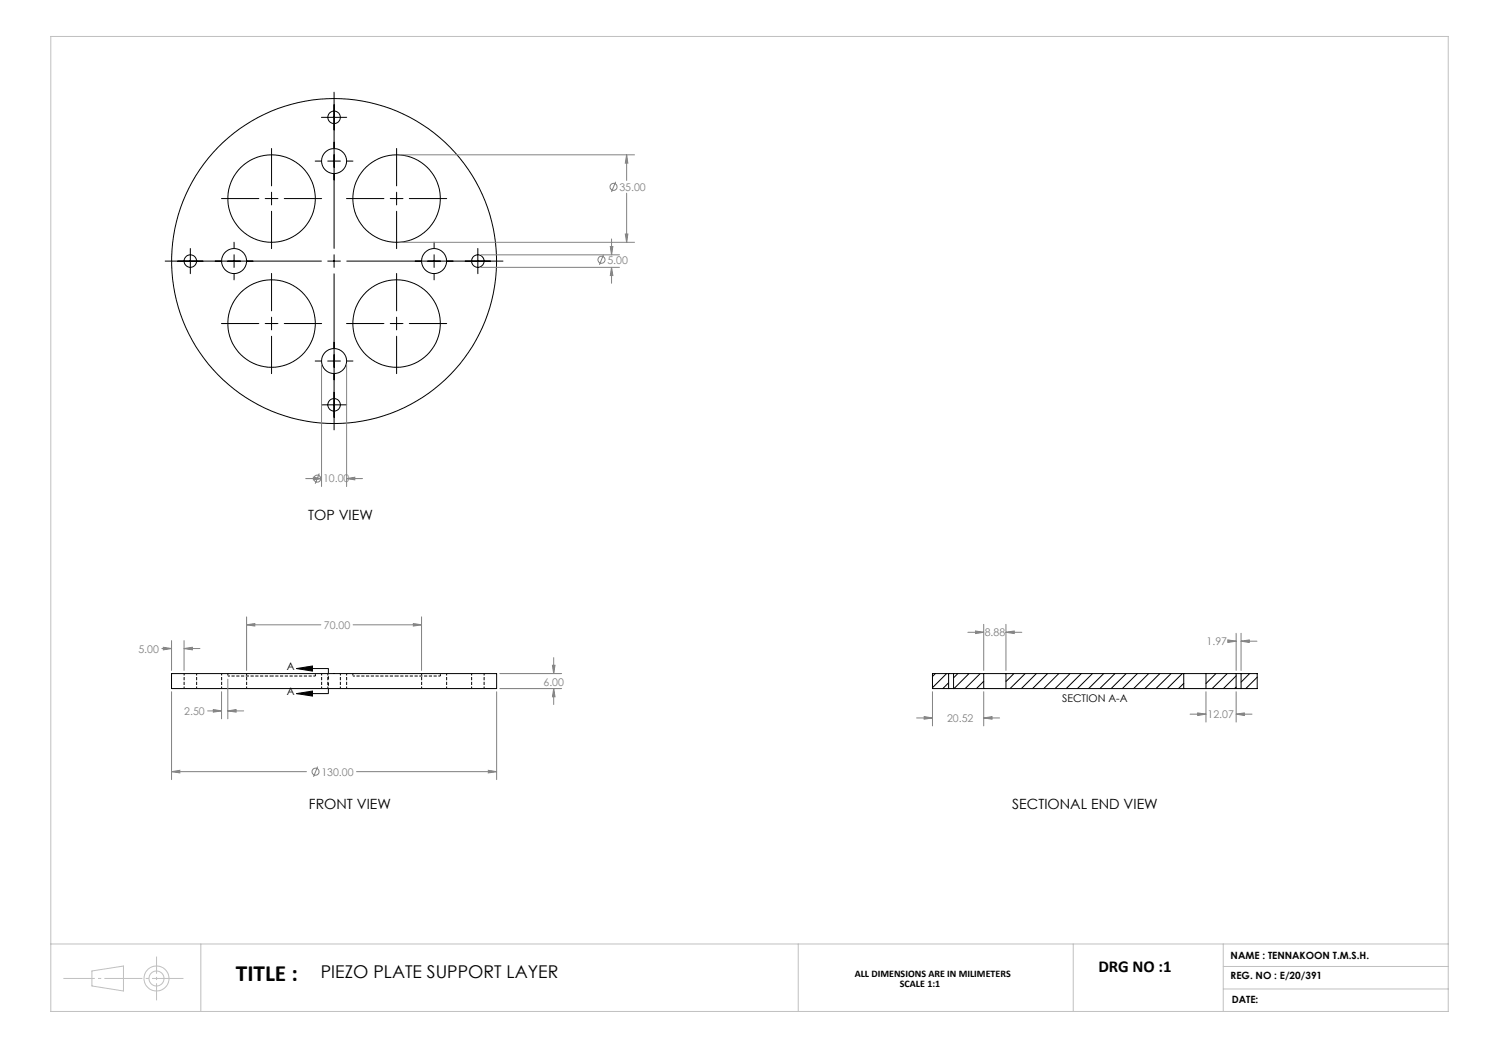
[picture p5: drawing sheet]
<svg xmlns="http://www.w3.org/2000/svg" width="594mm" height="420mm" viewBox="0 0 594 420" stroke-linecap="round" stroke-linejoin="round" font-family="sans-serif">
<g fill="none" stroke="#000" stroke-width=".4" stroke-dasharray="1.3 .6" stroke-dashoffset=".5" stroke-linecap="butt">
<path d="M73.7 269.4v6M78.7 275.4v-6M88.7 269.4v6M91.2 270.4h17.4M91.2 269.4v1M98.6 275.4v-6M108.7 270.4h17.4M126.1 270.4v-1M128.7 269.4v6M131.2 269.4v6M136.2 275.4v-6M138.6 275.4v-6"/>
<path d="M141.1 270.4h17.5M141.1 269.4v1M158.6 270.4h17.5M168.6 269.4v6M176.1 270.4v-1M178.7 275.4v-6M188.7 269.4v6M193.6 275.4v-6"/>
</g>
<g fill="none" stroke="#000" stroke-width=".4">
<path d="M133.6 36.9v62.5M108.6 59.4v14.9M128.6 46.9h10.1M158.6 59.4v14.9M88.6 79.4h14.9M106.1 79.4h5.1M108.6 76.9v5.1M113.7 79.4h15M126.1 64.4h2.5M131.1 64.4h5.1M138.6 79.4h15M138.7 64.4h2.5"/>
<path d="M156.1 79.4h5.1M158.6 76.9v5.1M163.7 79.4h15M76.1 99.4v10.1M93.6 96.9v2.5M108.6 84.5v15M158.6 84.5v15M173.6 96.9v2.5M191.1 99.4v10.1M66.1 104.4h62.5M93.6 101.9v5.1M93.6 109.5v2.5"/>
<path d="M108.6 109.4v14.9M131.1 104.4h5.1M133.6 101.9v5.1M133.6 109.5v62.5M138.7 104.4h62.5M158.6 109.4v14.9M173.6 101.9v5.1M173.6 109.5v2.5M88.6 129.4h14.9M106.1 129.4h5.1M108.6 126.9v5.1M108.6 134.5v15"/>
<path d="M113.7 129.4h15M138.6 129.4h15M156.1 129.4h5.1M158.6 126.9v5.1M158.6 134.5v15M163.7 129.4h15M126.1 144.4h2.5M131.1 144.4h5.1M138.7 144.4h2.5M128.6 161.9h10.1M68.6 269.4h130v6h-130zM118.6 267.4l6.4-1v2z"/>
<path d="M118.6 277.4l6.4-1v2zM118.6 267.4h12.7M118.6 277.4h12.7M374.1 269.4l-1.1 1.2M378.6 269.4l-5.6 5.7M379.4 273.1l-2.3 2.3M379.4 275.4h2M379.4 269.4h2M379.4 269.4h-6.4v6h6.4M379.4 269.4v6M381.4 275.4h12.1M381.4 269.4h12.1"/>
<path d="M381.4 269.4v6M383.1 269.4l-1.7 1.7M387.6 269.4l-6 6M392.1 269.4l-6 6M393.5 272.5l-2.9 2.9M393.5 275.4h8.9M393.5 269.4h8.9M393.5 269.4v6M402.4 275.4h71.1M402.4 269.4h71.1M402.4 269.4v6M405.6 269.4l-3.2 3.2"/>
<path d="M410.1 269.4l-6.1 6M414.5 269.4l-5.9 6M419 269.4l-6 6M423.5 269.4l-6 6M428 269.4l-6 6M432.5 269.4l-6 6M437 269.4l-6 6M441.5 269.4l-6 6M446 269.4l-6 6M450.5 269.4l-6 6M454.9 269.4l-6 6M459.5 269.4l-6 6"/>
<path d="M463.9 269.4l-6 6M468.4 269.4l-6 6M472.9 269.4l-6 6M473.5 273.3l-2.1 2.1M473.5 275.4h8.9M473.5 269.4h8.9M473.5 269.4v6M482.4 275.4h12.1M482.4 269.4h12.1M482.4 269.4v6M486.4 269.4l-4 4M490.9 269.4l-6 6"/>
<path d="M494.5 274.8l-.6 .6M494.5 270.4l-5.1 5M494.5 275.4h1.9M494.5 269.4h1.9M494.5 269.4v6M496.4 269.4h6.5v6M496.4 275.4h6.5M496.4 269.4v6M499.9 269.4l-3.5 3.5M502.9 270.9l-4.6 4.5M502.9 275.4h-.1"/>
<circle cx="133.6" cy="46.9" r="2.5"/>
<circle cx="108.6" cy="79.4" r="17.5"/>
<circle cx="133.6" cy="64.4" r="5"/>
<circle cx="158.6" cy="79.4" r="17.5"/>
<circle cx="76.1" cy="104.4" r="2.5"/>
<circle cx="93.6" cy="104.4" r="5"/>
<circle cx="133.6" cy="104.4" r="65"/>
<circle cx="173.6" cy="104.4" r="5"/>
<circle cx="191.1" cy="104.4" r="2.5"/>
<circle cx="108.6" cy="129.4" r="17.5"/>
<circle cx="158.6" cy="129.4" r="17.5"/>
<circle cx="133.6" cy="144.4" r="5"/>
<circle cx="133.6" cy="161.9" r="2.49"/>
</g>
<g fill="none" stroke="#808080" stroke-width=".4">
<path d="M159.9 61.9h93.9M246.2 72.7l-1.6 4.1M250.6 61.9l.5 3.3h-1zM250.6 61.9v10.3M250.6 77.3v19.6M159.9 96.9h93.9M244.1 98.6h1l-.5 3.3zM244.6 95.6v6.3M250.1 93.6h1l-.5 3.3zM192.4 101.9h55.4M192.4 106.9h55.4M241.4 101.9l-1.6 4"/>
<path d="M244.6 106.9l.5 3.3h-1zM244.6 106.9v6.4M128.6 145.7v48.9M138.6 145.7v48.9M122.3 191.4h6.3M125.3 190.9l3.3 .5-3.3 .5zM127.7 189.4l-1.6 4.1M138.6 191.4l3.3-.5v1zM138.6 191.4h6.4M64.7 259.4h3.9M65.3 258.9l3.3 .5-3.3 .5zM68.6 256.2v12"/>
<path d="M73.6 259.4l3.3-.5v1zM73.6 256.2v12M73.6 259.4h6.4M98.6 249.9l3.3-.5v1zM98.6 246.8v21.4M98.6 249.9h29.7M141.3 249.9h27.3M165.3 249.4l3.3 .5-3.3 .5zM168.6 246.8v21.4M387.1 252.9h6.4M390.2 252.4l3.3 .5-3.3 .5zM393.5 249.7v18.5"/>
<path d="M402.4 252.9l3.3-.5v1zM402.4 249.7v18.5M402.4 252.9h6.3M491.1 256l3.4 .5-3.4 .5zM492 256.5h2.5M494.5 253.3v14.9M496.4 256.5l3.3-.5v1zM496.4 253.3v14.9M496.4 256.5h6.4M68.6 276.7v35.1M88.6 276.7v10.8M91.1 271.7v15.8"/>
<path d="M198.6 276.7v35.1M199.9 275.4h24.7M199.9 269.4h24.7M221 266.1h1l-.5 3.3zM221.5 275.4l.5 3.3h-1zM221.5 263.1v6.3M221.5 275.4v6.4M373 276.7v13.7M393.5 276.7v13.7M482.4 276.7v12.1M494.5 276.7v12.1M83.1 284.4h5.5"/>
<path d="M85.3 283.8l3.3 .6-3.3 .5zM91.1 284.4l3.3-.6v1.1zM91.1 284.4h6.4M366.6 287.2h6.4M369.7 286.6l3.3 .6-3.3 .5zM393.5 287.2l3.3-.6v1.1zM393.5 287.2h6.3M476 285.7h6.4M479.1 285.2l3.3 .5-3.3 .5zM494.5 285.7l3.2-.5v1zM494.5 285.7h6.3M68.6 308.7l3.3-.6v1.1z"/>
<path d="M68.6 308.7h54M127 306.7l-1.6 4M142.6 308.7h56M195.3 308.1l3.3 .6-3.3 .5z"/>
<circle cx="245.4" cy="74.7" r="1.41"/>
<circle cx="240.6" cy="103.9" r="1.42"/>
<circle cx="126.9" cy="191.4" r="1.4"/>
<circle cx="126.2" cy="308.7" r="1.41"/>
</g>
<g fill="none" stroke="#c0c0c0" stroke-width=".4">
<path d="M20.3 14.6h559v390h-559zM20.3 377.6h559M80.3 377.6v27M319.3 377.6v27M429.3 377.6v27M489.3 377.6v27M36.8 388.4l12.6-2v10l-12.6-2zM489.3 386.6h90M489.3 395.6h90"/>
<circle cx="62.6" cy="391.4" r="5"/>
<circle cx="62.6" cy="391.4" r="3"/>
</g>
<path d="M131.4 267.4v10" fill="none" stroke="#000" stroke-width=".4" stroke-dasharray="6.3 1.3 1.3 1.3 1.3 1.3" stroke-dashoffset="4.5" stroke-linecap="butt"/>
<path d="M25.3 391.4h48.1" fill="none" stroke="#c0c0c0" stroke-width=".4" stroke-dasharray="15.2 1.3 1.3 1.3" stroke-dashoffset="2.6" stroke-linecap="butt"/>
<path d="M62.6 382.6v17.5" fill="none" stroke="#c0c0c0" stroke-width=".4" stroke-dasharray="15.2 1.3 1.3 1.3" stroke-dashoffset="8.4" stroke-linecap="butt"/>
<path d="M118.6 267.4l6.4-1v2zM118.6 277.4l6.4-1v2z" fill="#000"/>
<path d="M195.3 308.1l3.3 .6-3.3 .5zM68.6 308.7l3.3-.6v1.1zM221.5 275.4l.5 3.3h-1zM221 266.1h1l-.5 3.3zM98.6 249.9l3.3-.5v1zM165.3 249.4l3.3 .5-3.3 .5zM65.3 258.9l3.3 .5-3.3 .5zM73.6 259.4l3.3-.5v1zM85.3 283.8l3.3 .6-3.3 .5zM91.1 284.4l3.3-.6v1.1zM250.6 61.9l.5 3.3h-1zM250.1 93.6h1l-.5 3.3zM125.3 190.9l3.3 .5-3.3 .5zM138.6 191.4l3.3-.5v1zM244.1 98.6h1l-.5 3.3zM244.6 106.9l.5 3.3h-1zM390.2 252.4l3.3 .5-3.3 .5zM402.4 252.9l3.3-.5v1zM491.1 256l3.4 .5-3.4 .5zM496.4 256.5l3.3-.5v1zM479.1 285.2l3.3 .5-3.3 .5zM494.5 285.7l3.2-.5v1zM393.5 287.2l3.3-.6v1.1zM369.7 286.6l3.3 .6-3.3 .5z" fill="#808080"/>
<text font-size="9.3" x="94.3" y="392.4">TITLE :</text>
<text font-size="7.1" x="128.4" y="391.3">PIEZO PLATE SUPPORT LAYER</text>
<text font-size="6.7" x="439.3" y="388.9">DRG NO :1</text>
<g font-size="5.6">
<text x="123.3" y="208.1">TOP VIEW</text>
<text x="123.5" y="323.6">FRONT VIEW</text>
<text x="404.9" y="323.6">SECTIONAL END VIEW</text>
</g>
<g font-size="4.2" fill="#808080">
<text x="247.8" y="76.3">35.00</text>
<text x="242.9" y="105.4">5.00</text>
<text x="129.2" y="193">10.00</text>
<text x="129.5" y="251.5">70.00</text>
<text x="393.9" y="254.5">8.88</text>
<text x="55.4" y="261">5.00</text>
<text x="482.7" y="258.1">1.97</text>
<text x="217.4" y="274.6">6.00</text>
<text x="73.7" y="285.9">2.50</text>
<text x="483" y="287.3">12.07</text>
<text x="378.8" y="288.8">20.52</text>
<text x="128.6" y="310.2">130.00</text>
</g>
<g font-size="4.2">
<text x="114.7" y="268.2">A</text>
<text x="114.7" y="278.2">A</text>
<text x="424.8" y="280.9">SECTION A-A</text>
</g>
<g font-size="4">
<text x="492.3" y="383.5">NAME : TENNAKOON T.M.S.H.</text>
<text x="341.9" y="390.9">ALL DIMENSIONS ARE IN MILIMETERS</text>
<text x="360" y="395">SCALE 1:1</text>
<text x="492.3" y="391.8">REG. NO : E/20/391</text>
<text x="492.7" y="401">DATE:</text>
</g>
</svg>
